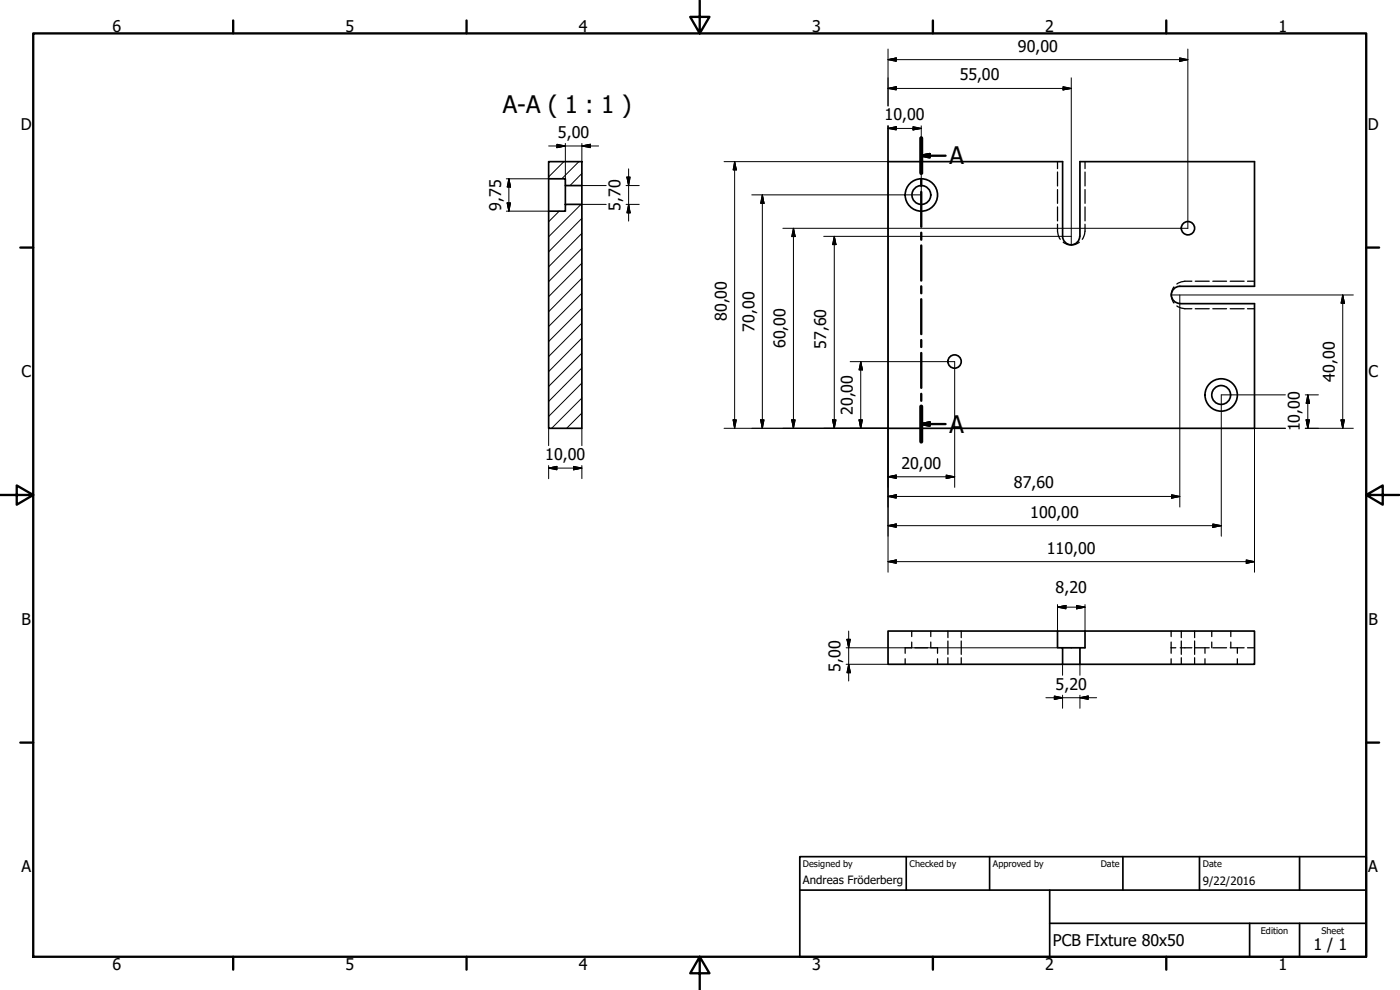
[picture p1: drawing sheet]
<svg xmlns="http://www.w3.org/2000/svg" width="420mm" height="297mm" viewBox="0 0 420 297" stroke-linecap="round" stroke-linejoin="round" font-family="sans-serif">
<!-- layer: Visible (ISO) -->
<g fill="none" stroke="#000" stroke-width=".51">
<path d="M164.7 48.5h9.9v7.2h-4.9v-2.1h-5zM164.7 53.6v9.8M169.7 55.7v5.6M174.6 55.7v5.6M164.7 63.4h5v-2.1h4.9v67.2h-9.9zM324 70.9a2.57 2.57 0 0 1-2.5 2.6 2.57 2.57 0 0 1-2.6-2.6v-22.4h-52.4v80h110v-37.4h-22.4M324.1 70.9v-22.4h52.4v37.4h-22.4M354.1 85.9a2.57 2.57 0 0 0-2.6 2.6 2.57 2.57 0 0 0 2.6 2.5M317.4 189.3h8.2v5.1h-1.5v4.9M317.4 189.3v5.1h1.5v4.9M317.4 189.3h-50.9v10h52.4M318.9 194.4h5.2"/>
<path d="M318.9 199.3h5.2M325.6 189.3h50.9v10h-52.4"/>
<circle cx="276.5" cy="58.5" r="2.83"/>
<circle cx="276.5" cy="58.5" r="4.9"/>
<circle cx="356.5" cy="68.5" r="2"/>
<circle cx="286.5" cy="108.5" r="2"/>
<circle cx="366.5" cy="118.5" r="2.83"/>
<circle cx="366.5" cy="118.5" r="4.9"/>
</g>
<!-- layer: Hidden (ISO) -->
<g fill="none" stroke="#000" stroke-width=".38">
<path d="M317.4 48.5v2.1M317.4 51.6v4.2M317.4 56.9v4.1M325.6 48.5v2.1M325.6 51.6v4.2M325.6 56.9v4.1M317.4 67.3a6.1 6.1 0 0 0 .8 4.5M317.4 62.1v4.2M319.1 72.7a3.9 3.9 0 0 0 4.8 0M325.6 67.3a6.1 6.1 0 0 1-.8 4.5M325.6 62.1v4.2M352.3 86.1a3.9 3.9 0 0 0 0 4.8"/>
<path d="M353.2 91.8a6.1 6.1 0 0 0 4.5 .8M357.7 84.4a6.1 6.1 0 0 0-4.5 .8M358.7 92.6h4.2M358.7 84.4h4.2M364 92.6h4.1M364 84.4h4.1M369.2 92.6h4.2M369.2 84.4h4.2M374.4 92.6h2.1M374.4 84.4h2.1M271.7 197.7v1.6M273.6 194.4h-1.9v1.6"/>
<path d="M273.6 189.3v1.7M273.6 192.6v1.8M274.6 194.4h3.8M279.3 189.3v1.7M279.3 192.6v1.8M279.4 194.4h2v1.6M281.4 197.7v1.6M284.5 189.3v2M284.5 192.3v4M284.5 197.3v2M288.5 189.3v2M288.5 192.3v4"/>
<path d="M288.5 197.3v2M351.5 194.4h1.4M351.5 189.3v1.7M351.5 192.6v3.4M351.5 197.7v1.6M354.2 194.4h3.5M354.5 189.3v2M354.5 192.3v4M354.5 197.3v2M358.5 189.3v2M358.5 192.3v4M358.5 197.3v2"/>
<path d="M358.7 194.4h4.2M361.6 194.4v1.6M361.6 197.7v1.6M363.7 189.3v1.7M363.7 192.6v1.8M364 194.4h4.1M369.2 194.4h4.2M369.4 189.3v1.7M369.4 192.6v1.8M371.3 194.4v1.6M371.3 197.7v1.6M374.4 194.4h2.1"/>
</g>
<!-- layer: Section Line (ISO) -->
<g fill="none" stroke="#000" stroke-width=".7">
<path d="M276.5 46.7l2.5-.5v1zM276.5 41.5v10.4M276.5 53.7v2.1M276.5 57.6v10.5M276.5 46.7h7.3M276.5 69.8v2.1M276.5 73.6v10.6M276.5 85.9v2.1M276.5 89.8v10.5M276.5 102v2.1M276.5 105.9v10.5M276.5 118.2v2.1"/>
<path d="M276.5 127.2l2.5-.5v1zM276.5 122v10.5M276.5 127.2h7.3"/>
</g>
<path d="M276.5 41.5v10.4M276.5 122v10.5" fill="none" stroke="#000" stroke-width="1.2"/>
<path d="M276.5 46.7l2.5-.5zM276.5 46.7l2.5-.5v1zM276.5 127.2l2.5-.5zM276.5 127.2l2.5-.5v1z" fill="#000" stroke="#000" stroke-width=".7"/>
<!-- layer: Border (ISO) -->
<g fill="none" stroke="#000" stroke-width=".7">
<path d="M10 10h400v277.1h-400zM70 6.1v3.9M140 6.1v3.9M210 0v10l-2.9-4.9h5.8l-2.9 4.9M280 6.1v3.9M350 6.1v3.9M6.1 74.3h3.9M410 74.3h3.9M0 148.5h10l-5-2.8v5.7l5-2.9M410 148.5l5 2.9v-5.7l-5 2.8h10M6.1 222.8h3.9M410 222.8h3.9"/>
<path d="M70 287.1v3.8M140 287.1v3.8M210 287.1l2.9 4.9h-5.8l2.9-4.9v9.9M280 287.1v3.8M350 287.1v3.8"/>
</g>
<!-- layer: Title (ISO) -->
<path d="M240 257h170v30.1h-170zM272 257v10.1M297 257v10.1M337 257v10.1M360 257v10.1M390 257v10.1M240 267.1h170M315 277h95M315 267.1v20M375 277v10.1M390 277v10.1" fill="none" stroke="#000" stroke-width=".51"/>
<!-- layer: Hatch (ISO) -->
<g fill="none" stroke="#000" stroke-width=".3">
<path d="M164.7 48.5v.1M169.2 48.5l-4.5 4.6M173.7 48.5l-5.1 5.1M174.6 52.1l-3.5 3.6M167.8 63.4l-3.1 3.1M169.9 61.3l-.2 .3M174.4 61.3l-9.7 9.7M174.6 79l-9.9 10M174.6 74.5l-9.9 10M174.6 70l-9.9 10.1M174.6 65.5l-9.9 10.1M174.6 97l-9.9 10"/>
<path d="M174.6 92.5l-9.9 10M174.6 88l-9.9 10M174.6 83.5l-9.9 10M174.6 119.4l-9.1 9.1M174.6 114.9l-9.9 10.1M174.6 110.4l-9.9 10M174.6 106l-9.9 9.9M174.6 101.5l-9.9 10M174.6 128.4v.1M174.6 123.9l-4.5 4.6"/>
</g>
<!-- layer: Dimension (ISO) -->
<g fill="none" stroke="#000" stroke-width=".3">
<path d="M266.5 17.9l2.5-.5v1zM266.5 14.7v17.1M266.5 17.9h90M354 17.4l2.5 .5-2.5 .5zM356.5 14.7v53.8h-121.6M266.5 26.5l2.5-.5v1zM266.5 38.5l2.5-.5v1zM266.5 37.8v133.9M266.5 26.5h55M266.5 38.5h10M274 38l2.5 .5-2.5 .5zM276.5 37.8v20.7h-50.9"/>
<path d="M319 26l2.5 .5-2.5 .5zM321.5 23.4v50.1M152 53.6h12.7M152.7 53.6l.5 2.5h-1zM152.7 53.6v9.8M164.7 43.8h14.9M167.1 43.3l2.6 .5-2.6 .5zM169.7 43v12.7M174.6 43.8l2.6-.5v1zM174.6 55.7h7.3M174.6 43v5.5M187.9 55.7h3.9"/>
<path d="M188.2 53.1h.9l-.4 2.6zM188.7 50.7v15.6M217.3 48.5h49.2M220.5 48.5l.5 2.5h-1zM220.5 48.5v80M228.8 58.5l.5 2.5h-1zM228.8 58.5v70M152 63.4h12.7M152.2 60.9h1l-.5 2.5zM174.6 61.3h7.3M187.9 61.3h3.9M188.7 61.3l.4 2.6h-.9z"/>
<path d="M238.1 68.5l.5 2.5h-1zM238.1 68.5v60M247.2 70.9h74.3M250.4 70.9l.5 2.5h-1zM250.4 70.9v57.6M351.5 88.5h54.6M354.1 88.5v63.6M403 88.5l.5 2.5h-1zM403 88.5v40M255.1 108.5h31.4v37.7M258.3 108.5l.5 2.5h-1zM258.3 108.5v20"/>
<path d="M385.8 118.5h-19.3v42.4M391.7 118.5h4M392.5 118.5l.5 2.5h-1zM392.5 118.5v10M164.7 128.5v5.2M164.7 139.7v3.9M172.1 139.9l2.5 .5-2.5 .6zM174.6 128.5v5.2M174.6 139.7v3.9M217.3 128.5h49.2M220 126h1l-.5 2.5zM228.3 126h1l-.5 2.5z"/>
<path d="M237.6 126h1l-.5 2.5zM249.9 126h1l-.5 2.5zM257.8 126h1l-.5 2.5zM385.8 128.5h-9.3v43.2M391.7 128.5h14.4M392 126h1l-.5 2.5zM402.5 126h1l-.5 2.5zM164.7 140.4l2.4-.5v1.1zM164.7 140.4h9.9M266.5 143.1l2.5-.6v1.1zM266.5 157.7l2.5-.5v1zM266.5 149l2.5-.6v1.1z"/>
<path d="M266.5 143.1h20M266.5 157.7h100M266.5 149h87.6M284 142.5l2.5 .6-2.5 .5zM351.6 148.4l2.5 .6-2.5 .5zM364 157.2l2.5 .5-2.5 .5zM266.5 168.5l2.5-.5v1zM266.5 168.5h110M374 168l2.5 .5-2.5 .5zM253.9 194.4h63.5M253.9 199.3h12.6M254.2 191.8h1l-.5 2.6z"/>
<path d="M254.7 199.3l.5 2.6h-1zM254.7 189.3v15M317.4 182.2l2.5-.5v1zM317.4 182.2h8.2M317.4 181.4v7.9M318.9 199.3v3.3M323.1 181.7l2.5 .5-2.5 .5zM324.1 199.3v3.3M325.6 181.4v7.9M313.9 209.3h15.2M316.4 208.8l2.5 .5-2.5 .6zM318.9 208.6v3.9"/>
<path d="M324.1 209.3l2.5-.5v1.1zM324.1 208.6v3.9"/>
</g>
<g fill="#000" stroke="#000" stroke-width=".3">
<path d="M266.5 17.9l2.5-.5zM266.5 17.9l2.5-.5v1zM354 18.4l2.5-.5zM354 17.4l2.5 .5-2.5 .5zM266.5 26.5l2.5-.5zM266.5 26.5l2.5-.5v1zM266.5 38.5l2.5-.5zM266.5 38.5l2.5-.5v1zM274 39l2.5-.5zM274 38l2.5 .5-2.5 .5zM319 27l2.5-.5zM319 26l2.5 .5-2.5 .5z"/>
<path d="M152.7 53.6l.5 2.5zM152.7 53.6l.5 2.5h-1zM167.1 44.3l2.6-.5zM167.1 43.3l2.6 .5-2.6 .5zM174.6 43.8l2.6-.5zM174.6 43.8l2.6-.5v1zM188.2 53.1l.5 2.6zM188.2 53.1h.9l-.4 2.6zM220.5 48.5l.5 2.5zM220.5 48.5l.5 2.5h-1zM152.2 60.9l.5 2.5zM152.2 60.9h1l-.5 2.5z"/>
<path d="M188.7 61.3l.4 2.6zM188.7 61.3l.4 2.6h-.9zM228.8 58.5l.5 2.5zM228.8 58.5l.5 2.5h-1zM238.1 68.5l.5 2.5zM238.1 68.5l.5 2.5h-1zM250.4 70.9l.5 2.5zM250.4 70.9l.5 2.5h-1zM403 88.5l.5 2.5zM403 88.5l.5 2.5h-1zM258.3 108.5l.5 2.5zM258.3 108.5l.5 2.5h-1z"/>
<path d="M164.7 140.4l2.4-.5zM164.7 140.4l2.4-.5v1.1zM220 126l.5 2.5zM220 126h1l-.5 2.5zM228.3 126l.5 2.5zM228.3 126h1l-.5 2.5zM237.6 126l.5 2.5zM237.6 126h1l-.5 2.5zM249.9 126l.5 2.5zM249.9 126h1l-.5 2.5zM257.8 126l.5 2.5zM257.8 126h1l-.5 2.5z"/>
<path d="M392 126l.5 2.5zM392 126h1l-.5 2.5zM392.5 118.5l.5 2.5zM392.5 118.5l.5 2.5h-1zM402.5 126l.5 2.5zM402.5 126h1l-.5 2.5zM172.1 141l2.5-.6zM172.1 139.9l2.5 .5-2.5 .6zM266.5 143.1l2.5-.6zM266.5 143.1l2.5-.6v1.1zM266.5 157.7l2.5-.5zM266.5 157.7l2.5-.5v1z"/>
<path d="M266.5 149l2.5-.6zM266.5 149l2.5-.6v1.1zM284 143.6l2.5-.5zM284 142.5l2.5 .6-2.5 .5zM351.6 149.5l2.5-.5zM351.6 148.4l2.5 .6-2.5 .5zM364 158.2l2.5-.5zM364 157.2l2.5 .5-2.5 .5zM266.5 168.5l2.5-.5zM266.5 168.5l2.5-.5v1zM374 169l2.5-.5zM374 168l2.5 .5-2.5 .5z"/>
<path d="M254.2 191.8l.5 2.6zM254.2 191.8h1l-.5 2.6zM317.4 182.2l2.5-.5zM317.4 182.2l2.5-.5v1zM323.1 182.7l2.5-.5zM323.1 181.7l2.5 .5-2.5 .5zM254.7 199.3l.5 2.6zM254.7 199.3l.5 2.6h-1zM316.4 209.9l2.5-.6zM316.4 208.8l2.5 .5-2.5 .6zM324.1 209.3l2.5-.5zM324.1 209.3l2.5-.5v1.1z"/>
</g>
<g font-size="7.2">
<text x="150.9" y="34">A-A ( 1 : 1 )</text>
<text x="285" y="49.3">A</text>
<text x="285" y="129.8">A</text>
</g>
<g font-size="4.8">
<text x="33.7" y="9.6">6</text>
<text x="103.7" y="9.6">5</text>
<text x="173.7" y="9.6">4</text>
<text x="243.7" y="9.6">3</text>
<text x="313.7" y="9.6">2</text>
<text x="383.7" y="9.6">1</text>
<text x="305.5" y="15.5">90,00</text>
<text x="288" y="24.1">55,00</text>
<text x="6.2" y="38.9">D</text>
<text x="167.4" y="41.4">5,00</text>
<text x="265.5" y="36.1">10,00</text>
<text x="410.5" y="38.9">D</text>
<text x="150.4" y="63.2" transform="rotate(-90 150.4 63.2)">9,75</text>
<text x="186.2" y="63.2" transform="rotate(-90 186.2 63.2)">5,70</text>
<text x="218.1" y="96.3" transform="rotate(-90 218.1 96.3)">80,00</text>
<text x="226.4" y="99.5" transform="rotate(-90 226.4 99.5)">70,00</text>
<text x="235.7" y="104.5" transform="rotate(-90 235.7 104.5)">60,00</text>
<text x="248" y="104.6" transform="rotate(-90 248 104.6)">57,60</text>
<text x="6.4" y="113.1">C</text>
<text x="410.7" y="113.1">C</text>
<text x="400.6" y="114.5" transform="rotate(-90 400.6 114.5)">40,00</text>
<text x="255.9" y="124.5" transform="rotate(-90 255.9 124.5)">20,00</text>
<text x="390.1" y="129.5" transform="rotate(-90 390.1 129.5)">10,00</text>
<text x="163.6" y="138">10,00</text>
<text x="270.5" y="140.7">20,00</text>
<text x="304.3" y="146.5">87,60</text>
<text x="309.2" y="155.4">100,00</text>
<text x="314.2" y="166.1">110,00</text>
<text x="316.8" y="178">8,20</text>
<text x="6.4" y="187.4">B</text>
<text x="410.7" y="187.4">B</text>
<text x="252.3" y="201.5" transform="rotate(-90 252.3 201.5)">5,00</text>
<text x="316.8" y="206.9">5,20</text>
<text x="6.4" y="261.7">A</text>
<text x="410.7" y="261.7">A</text>
<text x="316" y="283.8">PCB FIxture 80x50</text>
<text x="394.2" y="285">1 / 1</text>
<text x="33.7" y="290.9">6</text>
<text x="103.7" y="290.9">5</text>
<text x="173.7" y="290.9">4</text>
<text x="243.7" y="290.9">3</text>
<text x="313.7" y="290.9">2</text>
<text x="383.7" y="290.9">1</text>
</g>
<g font-size="3.4">
<text x="241" y="265.4">Andreas Fröderberg</text>
<text x="361" y="265.5">9/22/2016</text>
</g>
<g font-size="2.7">
<text x="241" y="260.1">Designed by</text>
<text x="273" y="260.1">Checked by</text>
<text x="298" y="260.1">Approved by</text>
<text x="330.3" y="260">Date</text>
<text x="361" y="260">Date</text>
<text x="378.4" y="280.1">Edition</text>
<text x="396.6" y="280.1">Sheet</text>
</g>
</svg>
